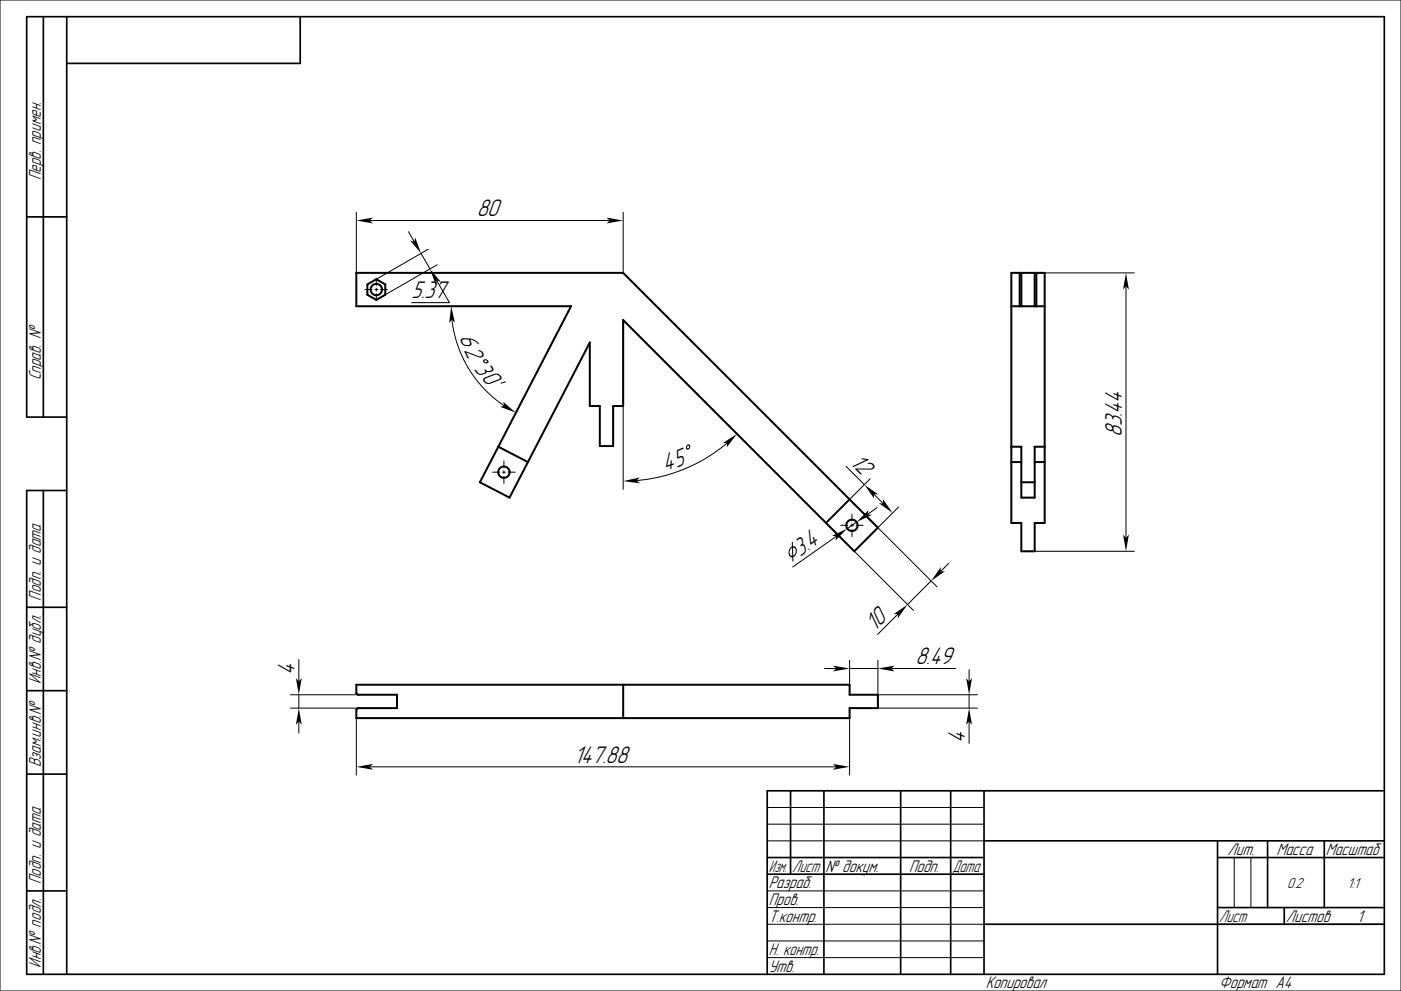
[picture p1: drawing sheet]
<svg xmlns="http://www.w3.org/2000/svg" width="420mm" height="297mm" viewBox="0 0 420 297" stroke-linecap="round" stroke-linejoin="round" font-family="sans-serif">
<g fill="none" stroke="#000" stroke-width=".3">
<path d="M0 0h420v297h-420zM106.8 63.6v18.2M110.8 66.1h72M122.5 69.5l1.7 3M126.2 75.9l2.7 4.7M128.4 74.7l-15.6 9M131.1 79.3l-15.6 9M186.8 63.6v18.2M109.5 86.8h2.1M112.4 86.8h.8M112.8 83.4v2.1M112.8 86.4v.8"/>
<path d="M112.8 88v2.1M114.1 86.8h2.1M130.9 84.1l3.8 6.6h-11.3M132.8 91.8h38.4l-17.7 34.1M135.5 95.8a35.9 35.9 0 0 0 15.7 25.9M310.2 81.8h29.9M337.6 85.8v75.4M151.1 138.1v2.1M218 132.8a48.3 48.3 0 0 1-27.2 11.2M222.7 131.8l-35.9-35.9v50.8M253.7 139.8l5.4 5.4M147.7 141.5h2.1"/>
<path d="M150.6 141.5h.9M151.1 141.1v.8M151.1 142.8v2.1M152.3 141.5h2.1M247.6 156.7l26.2 26.2M252 157.4h2.1M255 157.4h.8M255.4 154.1v2.1M255.4 157v.9M255.4 158.7v2.1M256.7 157.4h2.1M256.8 156.5l-2.8 1.9"/>
<path d="M260.9 143.5l-6.2 6.2 26.2 26.2M261.9 148.1l2.9 2.8M262.9 152.1l-2.8 2.1M269.4 152l-6.2 6.1M250.7 160.7l-13.1 9.2M279.1 174.1l-7 7.1M284.4 168.8l-2.4 2.5M310.2 165.2h29.9M89.6 197.7v6.5M254.7 197.9v10.3M263.2 197.9v10.3h29.8M269.2 184l-6.1 6.2"/>
<path d="M87.1 208.2h20.2M87.1 212.2h20.2M89.6 208.2v4M89.6 216.2v3.5M106.8 215.2v17.1M247.2 200.4h3.5M254.7 215.2v17.1M254.7 200.4h8.5M263.2 212.2h29.8M267.2 200.4h19.3M290.5 200.7v3.5M290.5 208.2v4"/>
<path d="M290.5 216.2v6.6M110.8 229.8h139.9M230 252h65M230 242h65M230 247h65M370 257v15M375 257v15M230 277h65M230 267h65M230 272h65M365 277h50M230 282h65"/>
<path d="M230 287h65"/>
</g>
<g fill="none" stroke="#000" stroke-width=".5">
<path d="M13 5v120M20 5v287M90 5v14h-70M8 65h12M20 125h-12v-120h407v287h-407v-145h12M13 147v145M8 182h12M8 207h12M8 232h12M237 237v25M247 237v55M270 237v55"/>
<path d="M285 237v55M295 237v55M415 237h-185v55M230 257h65M295 252h120M365 257h50M365 252v40M380 252v20M397 252v20M8 267h12M230 262h65M295 277h120"/>
<path d="M365 272h50M385 272v5"/>
</g>
<g fill="none" stroke="#000" stroke-width=".6">
<path d="M110.1 85.2l2.7-1.5 2.7 1.5v3.1l-2.7 1.6-2.7-1.6zM303.2 81.8h10v74.9h-3v8.5h-4v-8.5h-3zM303.2 91.8h10M305.7 81.8v10M306.2 81.8v10M310.2 81.8v10M310.7 81.8v10M149.4 133.9l8.9 4.6M158.3 138.5l-5.6 10.6-8.8-4.6 27.3-52.7h-64.4v-10h80l67.9 67.9M158.3 138.5l18.5-35.8v19h3v12h4v-12h3v-25.8l60.8 60.8M303.2 133.9h3v15.2h4v-15.2h3M303.2 138.5h3"/>
<path d="M310.2 138.5h3M254.7 149.7l8.5 8.4-7.1 7.1-8.5-8.5M254.7 149.7l-7.1 7M306.2 144.5h4M106.8 205.2h147.9v3h8.5v4h-8.5v3h-147.9v-2.5l.5-.5h11.7v-4h-11.7l-.5-.5zM186.8 205.2v10"/>
<circle cx="112.8" cy="86.8" r="1.7"/>
<circle cx="151.1" cy="141.5" r="1.7"/>
<circle cx="255.4" cy="157.4" r="1.7"/>
</g>
<g fill="#000">
<path d="M106.8 66.1l5-.9-1 .9 1 .9z" fill-rule="evenodd"/>
<path d="M123 72.1l1.2 .4 .3-1.3 1.7 4.7z" fill-rule="evenodd"/>
<path d="M181.8 65.2l5 .9-5 .9 1-.9z" fill-rule="evenodd"/>
<path d="M128.9 80.6l3.3 3.9-1.3-.4-.3 1.3z" fill-rule="evenodd"/>
<path d="M135.3 91.8l1.1 4.9-.9-.9-.8 1z" fill-rule="evenodd"/>
<path d="M337.6 81.8l.8 5-.8-1-.9 1z" fill-rule="evenodd"/>
<path d="M144.9 107.8l.6-.1 .5 .1 .4 .4v.4l-.5 .3-.6-.1-.5-.5zM145.2 108.3a.4 .4 0 0 0 .8 0 .4 .4 0 0 0-.8 0z" fill-rule="evenodd"/>
<path d="M150.8 120.4l3.9 3.3-4.8-1.8 1.3-.2z" fill-rule="evenodd"/>
<path d="M206 133.4l.6-.2 .3 .4-.2 .8-.5 .4-.6-.5zM205.9 134a.4 .4 0 0 0 .8 0 .4 .4 0 0 0-.8 0z" fill-rule="evenodd"/>
<path d="M216.7 132.8l4.2-2.8-3 4.1 .1-1.3z" fill-rule="evenodd"/>
<path d="M186.8 144.2l5-1.1-1 .9 1 .9z" fill-rule="evenodd"/>
<path d="M260.4 152.9l-.3 1.3 1.3 .1-4.6 2.2z" fill-rule="evenodd"/>
<path d="M259.1 145.2l4.2 3-1.4-.1 .1 1.3z" fill-rule="evenodd"/>
<path d="M264.7 149.6l2.9 4.1-4.2-2.9 1.4 .1z" fill-rule="evenodd"/>
<path d="M237.4 162.4l.3 .1v1.2l.8 .3 .4 1-.3 1.1-.8 .8 .1 1.2-.2 .2-.2-1.3-.8-.3-.3-1 .2-1.1 .8-.8zM237.7 164.1l.1 2.4 .6-.6 .2-.8-.3-.7zM237.1 164.4l-.3 .7-.1 .7 .3 .6 .5 .2-.1-2.4z" fill-rule="evenodd"/>
<path d="M249.4 160.6l4.6-2.2-3.6 3.6 .3-1.3z" fill-rule="evenodd"/>
<path d="M282.1 169.9l-.1 1.4 1.3-.1-4.2 2.9z" fill-rule="evenodd"/>
<path d="M336.7 160.2l.9 1 .8-1-.8 5z" fill-rule="evenodd"/>
<path d="M263.2 200.4l5-.9-1 .9 1 .8z" fill-rule="evenodd"/>
<path d="M267.9 184.1l4.2-2.9-2.9 4.1v-1.3z" fill-rule="evenodd"/>
<path d="M88.7 203.2l.9 1 .9-1-.9 5z" fill-rule="evenodd"/>
<path d="M89.6 212.2l.9 5-.9-1-.9 1z" fill-rule="evenodd"/>
<path d="M249.7 199.5l5 .9-5 .8 1-.8z" fill-rule="evenodd"/>
<path d="M289.6 203.2l.9 1 .9-1-.9 5z" fill-rule="evenodd"/>
<path d="M290.5 212.2l.9 5-.9-1-.9 1z" fill-rule="evenodd"/>
<path d="M106.8 229.8l5-.9-1 .9 1 .9z" fill-rule="evenodd"/>
<path d="M249.7 228.9l5 .9-5 .9 1-.9z" fill-rule="evenodd"/>
</g>
<g font-size="6.7">
<text x="142.9" y="64.8">80</text>
<text x="123.4" y="89.5">5.37</text>
<text x="137.8" y="101.1" transform="rotate(72 137.8 101.1)">6</text>
<text x="139.1" y="104.8" transform="rotate(65 139.1 104.8)">2</text>
<text x="142" y="110.6" transform="rotate(55 142 110.6)">3</text>
<text x="144.1" y="113.4" transform="rotate(49 144.1 113.4)">0</text>
<text x="146.5" y="116.2" transform="rotate(44 146.5 116.2)">'</text>
<text x="336.3" y="131" transform="rotate(-90 336.3 131)">83.44</text>
<text x="199.3" y="141.2" transform="rotate(-17 199.3 141.2)">4</text>
<text x="202.8" y="140.1" transform="rotate(-22 202.8 140.1)">5</text>
<text x="254.6" y="138.9" transform="rotate(45 254.6 138.9)">12</text>
<text x="239.8" y="166.9" transform="rotate(-35 239.8 166.9)">3.4</text>
<text x="262.2" y="189.3" transform="rotate(-45 262.2 189.3)">10</text>
<text x="88.3" y="202.2" transform="rotate(-90 88.3 202.2)">4</text>
<text x="274.5" y="199.1">8.49</text>
<text x="289.3" y="222.8" transform="rotate(-90 289.3 222.8)">4</text>
<text x="172" y="228.6">147.88</text>
</g>
<g font-size="4.7">
<text x="12.2" y="54" transform="rotate(-90 12.2 54)">Перв. примен.</text>
<text x="12.2" y="114" transform="rotate(-90 12.2 114)">Справ. №</text>
<text x="12.2" y="180" transform="rotate(-90 12.2 180)">Подп. и дата</text>
<text x="12.2" y="205" transform="rotate(-90 12.2 205)">Инв.№ дубл.</text>
<text x="12.2" y="230" transform="rotate(-90 12.2 230)">Взам.инв.№</text>
<text x="368" y="256.2">Лит.</text>
<text x="382.7" y="256.2">Масса</text>
<text x="397.5" y="256.2">Масштаб</text>
<text x="230.5" y="261.3">Изм.</text>
<text x="237.5" y="261.3">Лист</text>
<text x="247.5" y="261.3">№ докум.</text>
<text x="272.5" y="261.3">Подп.</text>
<text x="285.5" y="261.3">Дата</text>
<text x="12.2" y="265" transform="rotate(-90 12.2 265)">Подп. и дата</text>
<text x="230.5" y="266.3">Разраб.</text>
<text x="230.5" y="271.3">Пров.</text>
<text x="230.5" y="276.3">Т.контр.</text>
<text x="365.5" y="276.2">Лист</text>
<text x="385.5" y="276.2">Листов</text>
<text x="406.8" y="276.3">1</text>
<text x="230.5" y="286.3">Н. контр.</text>
<text x="12.2" y="290" transform="rotate(-90 12.2 290)">Инв.№ подл.</text>
<text x="230.5" y="291.3">Утв.</text>
<text x="295.5" y="296.3">Копировал</text>
<text x="365.5" y="296.3">Формат A4</text>
</g>
<g font-size="4">
<text x="385.8" y="266">0.2</text>
<text x="404" y="266">1:1</text>
</g>
</svg>
